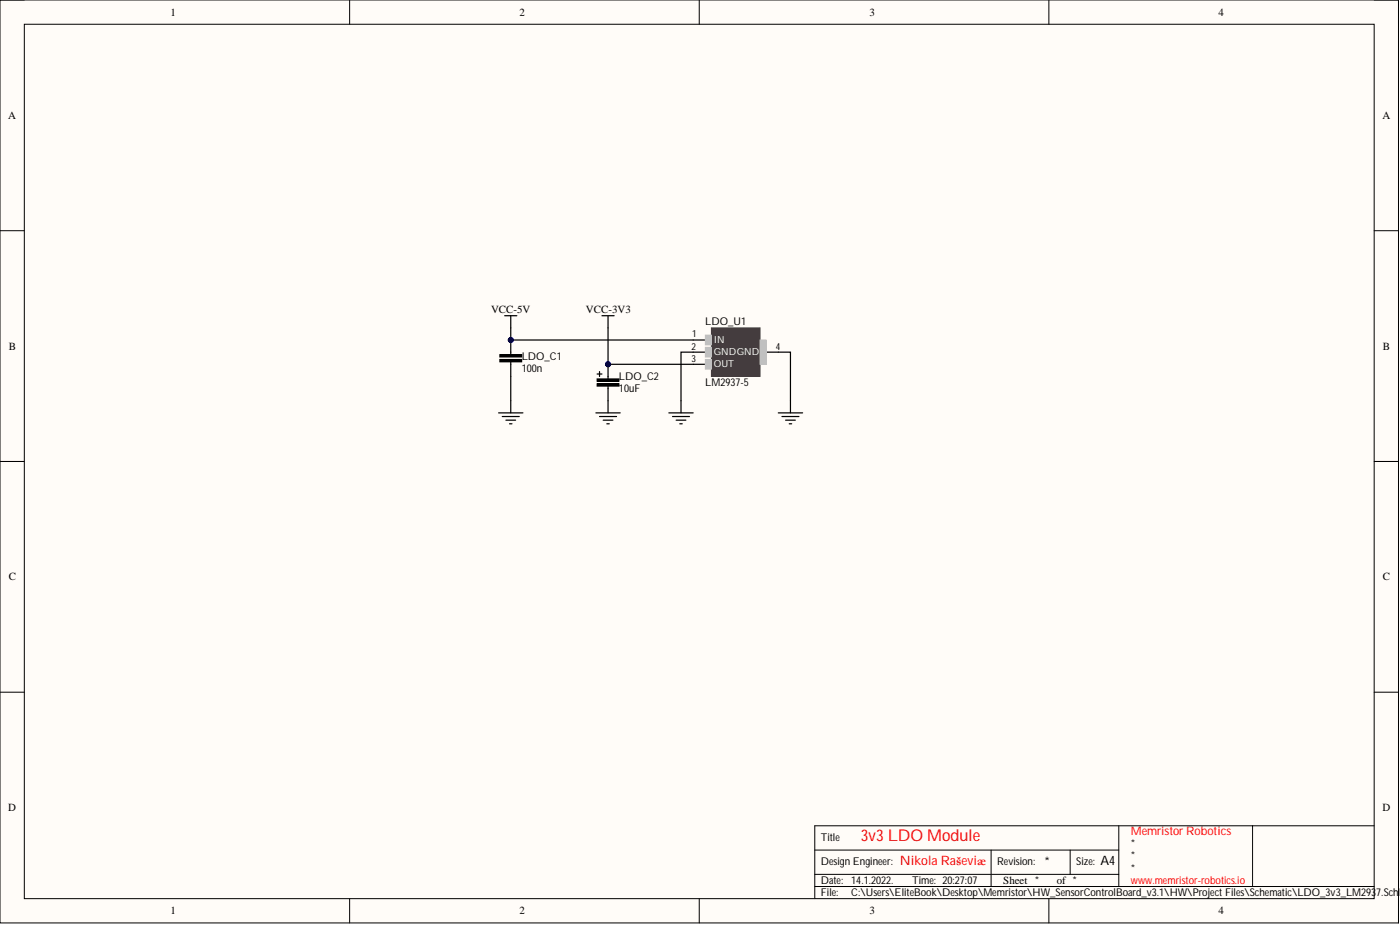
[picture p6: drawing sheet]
<svg xmlns="http://www.w3.org/2000/svg" width="292mm" height="193mm" viewBox="0 0 292 193" stroke-linecap="round" stroke-linejoin="round" font-family="sans-serif">
<path d="M0 0h291.8v192.5h-291.8z" fill-rule="evenodd" fill="#fffcf8"/>
<path d="M0 0h291.8v192.5h-291.8z" fill="none" stroke="#000" stroke-width=".21"/>
<path d="M5.1 5.1h281.6v182.4h-281.6z" fill-rule="evenodd" fill="#fffcf8"/>
<g fill="none" stroke="#000" stroke-width=".21">
<path d="M0 0h5.1M72.9 0v5.1M145.9 0v5.1M218.8 0v5.1M286.7 0h5.1v5.1M5.1 5.1h281.6v182.4h-281.6zM0 48.1h5.1M286.7 48.1h5.1M104.3 75h4.5v.5h-4.5zM104.3 74h4.5v.5h-4.5zM124.6 79h4.5v.5h-4.5zM0 96.3h5.1"/>
<path d="M124.6 80.1h4.5v.5h-4.5zM286.7 96.3h5.1M0 144.4h5.1M286.7 144.4h5.1M170 177.3h63.4M206.8 177.3v7.6M223.3 177.3v5.1M233.4 172.3v12.6M261.3 172.3v12.6M286.7 172.3h-116.7v15.2M72.9 187.5v5M145.9 187.5v5"/>
<path d="M170 184.9h116.7M170 182.4h63.4M218.8 187.5v5M291.8 187.5v5"/>
</g>
<g fill="none" stroke="#000" stroke-width=".25">
<path d="M105.3 65.9h2.5M106.6 65.9v2.5M106.6 75.5v3M124.6 78h1M125.6 65.9h2.5M126.9 65.9v2.5M104 86.1h5.1M104.8 86.9h3.5M105.6 87.7h2M106.3 88.4h.5M106.6 83.6v2.5M124.3 86.1h5.1"/>
<path d="M125.1 86.9h3.5M125.8 87.7h2.1M126.6 88.4h.5M126.9 80.6v5.5M139.5 86.1h5.1M140.3 86.9h3.6M141.1 87.7h2M141.8 88.4h.5M142.1 83.6v2.5M162.4 86.1h5.1M163.1 86.9h3.6M163.9 87.7h2"/>
<path d="M164.7 88.4h.5M164.9 83.6v2.5"/>
</g>
<g fill="#000">
<path d="M104.3 75h4.5v.5h-4.5z" fill-rule="evenodd"/>
<path d="M104.3 74h4.5v.5h-4.5z" fill-rule="evenodd"/>
<path d="M124.6 79h4.5v.5h-4.5z" fill-rule="evenodd"/>
<path d="M124.6 80.1h4.5v.5h-4.5z" fill-rule="evenodd"/>
</g>
<path d="M148.4 68.4h10.2v10.1h-10.2z" fill-rule="evenodd" fill="#443c3e"/>
<path d="M148.4 68.4h10.2v10.1h-10.2z" fill="none" stroke="#443c3e" stroke-width=".21"/>
<path d="M144.6 70.9h2.6M144.6 73.5h2.6M144.6 76h2.6M159.8 73.5h2.6" fill="none" stroke="#000" stroke-width=".25"/>
<path d="M147.2 75h1.2v2h-1.2z" fill-rule="evenodd" fill="#c0c0c0"/>
<path d="M147.2 75h1.2v2h-1.2z" fill="none" stroke="#c0c0c0" stroke-width=".21"/>
<path d="M147.2 72.5h1.2v2h-1.2z" fill-rule="evenodd" fill="#c0c0c0"/>
<path d="M147.2 72.5h1.2v2h-1.2z" fill="none" stroke="#c0c0c0" stroke-width=".21"/>
<path d="M147.2 69.9h1.2v2h-1.2z" fill-rule="evenodd" fill="#c0c0c0"/>
<path d="M147.2 69.9h1.2v2h-1.2z" fill="none" stroke="#c0c0c0" stroke-width=".21"/>
<path d="M158.6 70.9h1.2v5.1h-1.2z" fill-rule="evenodd" fill="#c0c0c0"/>
<path d="M158.6 70.9h1.2v5.1h-1.2z" fill="none" stroke="#c0c0c0" stroke-width=".21"/>
<path d="M106.6 68.4v2.5h38M106.6 78.5v5.1M126.9 68.4v7.6h17.7M144.6 73.5h-2.5v10.1M162.4 73.5h2.5v10.1" fill="none" stroke="#000" stroke-width=".25"/>
<g font-size="3.5" fill="#000080">
<text x="105.8" y="73">PILDO0C102</text>
<text x="126.3" y="77.9">PILDO0C201</text>
</g>
<text font-size="3.4" fill="#f00" x="179.6" y="175.4">3v3 LDO Module</text>
<text font-size="2.7" fill="#f00" x="187.8" y="180.4">Nikola Raševiæ</text>
<g font-size="2.7">
<text x="218" y="180.7">*</text>
<text x="229.6" y="180.4">A4</text>
</g>
<text font-size="2.5" fill="#f00" x="236" y="174.2">Memristor Robotics</text>
<g font-size="2.3">
<text x="35.6" y="3.3">1</text>
<text x="108.4" y="3.3">2</text>
<text x="181.4" y="3.3">3</text>
<text x="254.2" y="3.3">4</text>
<text x="1.7" y="24.8">A</text>
<text x="288.4" y="24.8">A</text>
<text x="102.5" y="65.4">VCC-5V</text>
<text x="122.3" y="65.4">VCC-3V3</text>
<text x="1.8" y="73">B</text>
<text x="288.5" y="73">B</text>
<text x="1.8" y="121.1">C</text>
<text x="288.5" y="121.1">C</text>
<text x="1.7" y="169.2">D</text>
<text x="288.4" y="169.2">D</text>
<text x="209.3" y="184.4">Sheet *</text>
<text x="220.5" y="184.4">of *</text>
<text x="35.6" y="190.8">1</text>
<text x="108.4" y="190.8">2</text>
<text x="181.4" y="190.8">3</text>
<text x="254.2" y="190.8">4</text>
</g>
<g font-size="2.2">
<text x="147.2" y="67.8">LDO_U1</text>
<text x="108.8" y="75.2">LDO_C1</text>
<text x="108.8" y="77.7">100n</text>
<text x="129.1" y="79.2">LDO_C2</text>
<text x="129.1" y="81.7">10uF</text>
<text x="147.2" y="80.5">LM2937-5</text>
<text x="171.3" y="175.5">Title</text>
<text x="236" y="176.7">*</text>
<text x="236" y="179.3">*</text>
<text x="171.3" y="184.3">Date:</text>
<text x="171.3" y="180.5">Design Engineer:</text>
<text x="177.6" y="184.3">14.1.2022.</text>
<text x="190.3" y="184.3">Time: 20:27:07</text>
<text x="208.1" y="180.5">Revision:</text>
<text x="224.5" y="180.5">Size:</text>
<text x="236" y="181.8">*</text>
<text x="171.3" y="186.9">File:</text>
<text x="177.6" y="186.9">C:\Users\EliteBook\Desktop\Memristor\HW_SensorControlBoard_v3.1\HW\Project Files\Schematic\LDO_3v3_LM2937.SchD</text>
</g>
<text font-size="2.2" fill="#f00" x="236" y="184.3">www.memristor-robotics.io</text>
<g font-size="2">
<text x="144.4" y="70.4">1</text>
<text x="144.2" y="72.9">2</text>
<text x="144.3" y="75.4">3</text>
<text x="161.9" y="72.9">4</text>
</g>
<g font-size="2" fill="#fff">
<text x="148.9" y="71.5">IN</text>
<text x="148.9" y="74.1">GNDGND</text>
<text x="148.9" y="76.6">OUT</text>
</g>
</svg>
